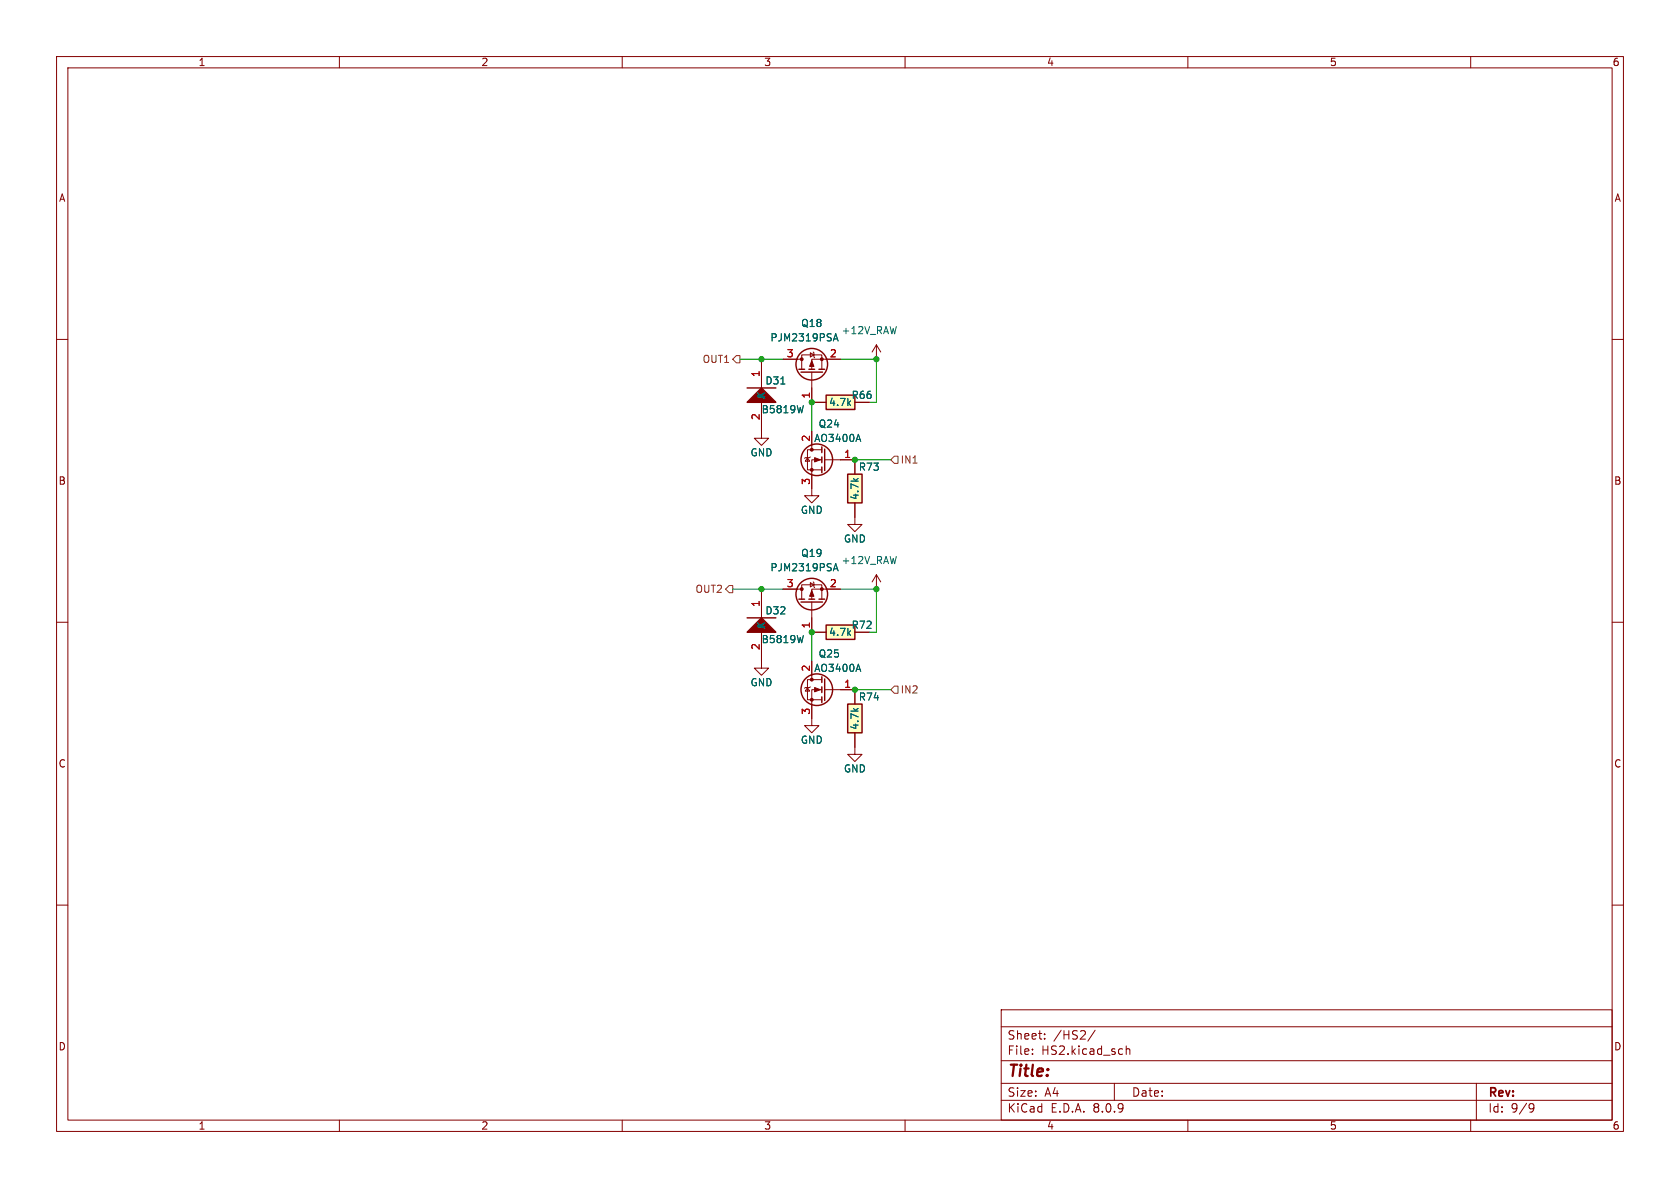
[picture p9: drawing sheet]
<svg xmlns="http://www.w3.org/2000/svg" width="297mm" height="210mm" viewBox="0 0 297 210" stroke-linecap="round" stroke-linejoin="round" font-family="sans-serif">
<g fill="none" stroke="#840000" stroke-width=".18">
<path d="M10 10h277v190h-277zM12 12h273v186h-273zM60 10v2M110 10v2M160 10v2M210 10v2M260 10v2M10 60h2M134.6 76.2v1.3h-1.3l1.3 1.2 1.3-1.2h-1.3M285 60h2M10 110h2M285 110h2"/>
<path d="M10 160h2M177 178.5h108v19.5h-108zM285 160h2M60 198v2M110 198v2M160 198v2M177 194.5h108M177 191.5h108M177 187.5h108M177 181.5h108M182.5 186.3v.1M182.5 185.5v.1"/>
<path d="M184.7 183.6v.1M184.7 182.8v.1M193.6 182.1l-1.3 2M197 191.5v3M199.1 184.9v1.5M199.1 185.5l.2-.1 .4 .1v.9M210 198v2M260 198v2M261 191.5v6.5M270.6 195.1l.5 .1a.99 .99 0 0 1-.4 1.4h-.2M271.2 195.7l-.3 .3h-.3"/>
</g>
<path d="M149.9 83.8h2.5v5.1h-2.5z" fill="#ffffc2"/>
<g fill="none" stroke="#840000" stroke-width=".25">
<path d="M145.3 79v1M145.8 79.4v3.8M145.3 80.8v1M145.3 82.6v1M149.9 83.8h2.5v5.1h-2.5z"/>
<circle cx="144.4" cy="81.3" r="2.79"/>
</g>
<path d="M143.5 76.2v3.3M145.3 79.5h-2.6v3.6h2.6M142.7 80.9l.4 .6h-.7zM143.3 80.8l-.2 .1h-.7l-.2 .1M145.3 81.3h-1.8v6.3h-1.3l1.3 1.3 1.3-1.3h-1.3M145.8 81.3h5.3v2.5M151.1 88.9v2.5" fill="none" stroke="#840000" stroke-width=".18"/>
<g fill="#840000" stroke="#840000" stroke-width=".18">
<path d="M144 80.9l1 .4-1 .4z"/>
<circle cx="143.5" cy="83.1" r=".25"/>
<circle cx="143.5" cy="79.5" r=".25"/>
</g>
<path d="M151.7 76.8l.5 1.2" fill="none" stroke="#006464" stroke-width=".18"/>
<path d="M146 69.9h5.1v2.5h-5.1z" fill="#ffffc2"/>
<g fill="none" stroke="#840000" stroke-width=".25">
<path d="M146 69.9h5.1v2.5h-5.1zM145.3 119.6v1.1M145.3 121.4v1M145.3 123.2v1M145.8 120v3.8"/>
<circle cx="144.4" cy="121.9" r="2.79"/>
</g>
<path d="M143.5 71.1h2.5M143.5 116.8v3.3M142.7 121.5l.4 .7h-.7zM143.3 121.4l-.2 .1h-.7l-.2 .2M145.3 121.9h-1.8v6.4h-1.3l1.3 1.2 1.3-1.2h-1.3M145.3 120.1h-2.6v3.6h2.6M145.8 121.9h5.3" fill="none" stroke="#840000" stroke-width=".18"/>
<g fill="#840000" stroke="#840000" stroke-width=".18">
<path d="M144 121.5l1 .4-1 .4z"/>
<circle cx="143.5" cy="123.7" r=".25"/>
<circle cx="143.5" cy="120.1" r=".25"/>
</g>
<path d="M151.7 117.4l.5 1.3" fill="none" stroke="#006464" stroke-width=".18"/>
<path d="M149.9 124.5h2.5v5h-2.5z" fill="#ffffc2"/>
<g fill="none" stroke="#840000" stroke-width=".25">
<path d="M132.1 68.6h5.1M141.2 65.3h1M141.6 65.8h3.8M143 65.3h1M144.8 65.3h1M132.1 109.2h5.1M149.9 124.5h2.5v5h-2.5z"/>
<circle cx="143.5" cy="64.4" r="2.79"/>
</g>
<g fill="none" stroke="#840000" stroke-width=".18">
<path d="M134.6 63.5v5.1M134.6 71.1v5.1M138.4 63.5h3.3M141.7 65.3v-2.6h3.6v2.6M143.3 62.4l.6 .3-.6 .4zM143.5 65.8v5.3M143.8 62.2l.1 .2v.7l.1 .1M148.6 63.5h-5.1v1.8M151.1 91.4v1.3h-1.2l1.2 1.3 1.3-1.3h-1.3M134.6 111.8v6.3h-1.3l1.3 1.3 1.3-1.3h-1.3M134.6 104.1v5.1M151.1 129.5v3.9h-1.2l1.2 1.2 1.3-1.2h-1.3"/>
<path d="M151.1 121.9v2.6"/>
</g>
<g fill="#840000" stroke="#840000" stroke-width=".25">
<path d="M132.1 111.8l2.5-2.6 2.6 2.6z"/>
<path d="M134.6 68.6l2.6 2.5h-5.1z"/>
</g>
<path d="M147.4 59.9h.6M138 67.9h.8M142 71.7l-.3 1.3M147.3 60.3l.4-1.3 .5 1.3M142 112.3l-.3 1.3" fill="none" stroke="#006464" stroke-width=".18"/>
<g fill="#840000" stroke="#840000" stroke-width=".18">
<path d="M143.5 63.8l.4 1h-.8z"/>
<circle cx="145.3" cy="63.5" r=".25"/>
<circle cx="141.7" cy="63.5" r=".25"/>
</g>
<path d="M146 110.5h5.1v2.5h-5.1z" fill="#ffffc2"/>
<g fill="none" stroke="#840000" stroke-width=".25">
<path d="M141.2 105.9h1M141.6 106.4h3.8M143 105.9h1M144.8 105.9h1M146 110.5h5.1v2.5h-5.1z"/>
<circle cx="143.5" cy="105" r="2.79"/>
</g>
<g fill="none" stroke="#840000" stroke-width=".18">
<path d="M134.6 63.5v5.1M134.6 71.1v5.1M138.4 63.5h2.6M143.5 68.6v2.5h2.5M143.5 76.2v2.5M146 63.5h2.6M154.9 61v2.5M154.9 61l.8 1.2M154.9 61l-.7 1.2M143.5 83.8v2.6M148.6 81.3h2.5v2.5M151.1 88.9v2.5"/>
<path d="M134.6 104.1v5.1M134.6 111.8v5M138.4 104.1h3.3M141.7 105.9v-2.5h3.6v2.5M143.3 103l.6 .4-.6 .4zM143.5 106.4v5.4h2.5M143.5 116.8v2.6M143.8 102.9l.1 .1v.8l.1 .1M148.6 104.1h-5.1v1.8M154.9 101.6l.8 1.3M154.9 101.6v2.5M154.9 101.6l-.7 1.3"/>
<path d="M143.5 124.5v2.5M148.6 121.9h2.5v2.6M151.1 129.5v2.6"/>
</g>
<g fill="#840000" stroke="#840000" stroke-width=".18">
<path d="M143.5 104.4l.4 1h-.8z"/>
<circle cx="145.3" cy="104.1" r=".25"/>
<circle cx="141.7" cy="104.1" r=".25"/>
</g>
<path d="M147.4 59.9h.6M138 67.9h.8M142 71.7l-.3 1.3M147.3 60.3l.4-1.3 .5 1.3M151.7 76.8l.5 1.2M142 112.3l-.3 1.3M147.3 100.9l.4-1.3 .5 1.3M147.4 100.5h.6M151.7 117.4l.5 1.3" fill="none" stroke="#006464" stroke-width=".18"/>
<path d="M130.2 62.9h.6v1.2h-.6l-.7-.6zM157.5 81.3l.6-.7h.6v1.3h-.6zM128.9 103.5h.6v1.3h-.6l-.6-.7zM158.1 121.3h.6v1.3h-.6l-.6-.7z" fill="none" stroke="#725600" stroke-width=".18"/>
<path d="M130.8 63.5h7.6M143.5 71.1v5.1M148.6 63.5h6.3v7.6h-1.2M151.1 81.3h6.4M129.5 104.1h8.9M143.5 111.8v5M148.6 104.1h6.3v7.7h-1.2M151.1 121.9h6.4" fill="none" stroke="#009600" stroke-width=".18"/>
<g fill="#009600" stroke="#009600" stroke-width=".18">
<circle cx="154.9" cy="63.5" r=".46"/>
<circle cx="151.1" cy="81.3" r=".46"/>
<circle cx="154.9" cy="104.1" r=".46"/>
<circle cx="134.6" cy="63.5" r=".46"/>
<circle cx="134.6" cy="104.1" r=".46"/>
<circle cx="143.5" cy="111.8" r=".46"/>
<circle cx="151.1" cy="121.9" r=".46"/>
<circle cx="143.5" cy="71.1" r=".46"/>
</g>
<text font-size="2.8" fill="#840000" x="178" y="190.9">Title:</text>
<g font-size="2.1" fill="#840000">
<text x="178" y="184">Sheet:</text>
<text x="186.2" y="184">/HS2/</text>
<text x="178" y="186.7">File:</text>
<text x="184.1" y="186.7">HS2.kicad_sch</text>
<text x="178" y="196.9">KiCad</text>
<text x="178" y="194.1">Size:</text>
<text x="184.7" y="194.1">A4</text>
<text x="185.7" y="196.9">E.D.A.</text>
<text x="193.3" y="196.9">8.0.9</text>
<text x="200" y="194.1">Date:</text>
<text x="263" y="194.3">Rev:</text>
<text x="263" y="196.9">Id:</text>
<text x="267.1" y="196.9">9/9</text>
</g>
<g font-size="1.8" fill="#840000">
<text x="35" y="11.9">1</text>
<text x="85" y="11.9">2</text>
<text x="135" y="11.9">3</text>
<text x="185" y="11.9">4</text>
<text x="235" y="11.9">5</text>
<text x="285" y="11.9">6</text>
<text x="10.3" y="35.9">A</text>
<text x="285.3" y="35.9">A</text>
<text x="150.5" y="70.7">R66</text>
<text x="10.3" y="85.9">B</text>
<text x="285.3" y="85.9">B</text>
<text x="150.5" y="111.4">R72</text>
<text x="10.3" y="135.9">C</text>
<text x="285.3" y="135.9">C</text>
<text x="10.3" y="185.9">D</text>
<text x="285.3" y="185.9">D</text>
<text x="35" y="199.9">1</text>
<text x="85" y="199.9">2</text>
<text x="135" y="199.9">3</text>
<text x="185" y="199.9">4</text>
<text x="235" y="199.9">5</text>
<text x="285" y="199.9">6</text>
</g>
<g font-size="1.8" fill="#006464">
<text x="141.5" y="58">Q18</text>
<text x="148.7" y="59.3">+12V_RAW</text>
<text x="136.1" y="60.6">PJM2319PSA</text>
<text x="135.2" y="68.2">D31</text>
<text x="135.5" y="70.6" transform="rotate(-90 135.5 70.6)">K</text>
<text x="146.5" y="72">4.7k</text>
<text x="134.5" y="73.3">B5819W</text>
<text x="144.6" y="75.8">Q24</text>
<text x="132.6" y="80.9">GND</text>
<text x="143.8" y="78.3">AO3400A</text>
<text x="151.7" y="83.4">R73</text>
<text x="152" y="88.5" transform="rotate(-90 152 88.5)">4.7k</text>
<text x="141.5" y="91">GND</text>
<text x="136.1" y="101.2">PJM2319PSA</text>
<text x="141.5" y="98.7">Q19</text>
<text x="148.7" y="99.9">+12V_RAW</text>
<text x="149.1" y="96.1">GND</text>
<text x="134.5" y="113.9">B5819W</text>
<text x="135.2" y="108.8">D32</text>
<text x="135.5" y="111.2" transform="rotate(-90 135.5 111.2)">K</text>
<text x="146.5" y="112.6">4.7k</text>
<text x="143.8" y="119">AO3400A</text>
<text x="144.6" y="116.4">Q25</text>
<text x="132.6" y="121.5">GND</text>
<text x="151.7" y="124.1">R74</text>
<text x="141.5" y="131.7">GND</text>
<text x="152" y="129.1" transform="rotate(-90 152 129.1)">4.7k</text>
<text x="149.1" y="136.8">GND</text>
</g>
<g font-size="1.8" fill="#725600">
<text x="124.1" y="64.4">OUT1</text>
<text x="159.1" y="82.1">IN1</text>
<text x="122.8" y="105">OUT2</text>
<text x="159.1" y="122.8">IN2</text>
</g>
<g font-size="1.8" fill="#a90000">
<text x="139" y="63.2">3</text>
<text x="146.6" y="63.2">2</text>
<text x="134.4" y="66.7" transform="rotate(-90 134.4 66.7)">1</text>
<text x="143.3" y="70.6" transform="rotate(-90 143.3 70.6)">1</text>
<text x="134.4" y="74.4" transform="rotate(-90 134.4 74.4)">2</text>
<text x="143.3" y="78.2" transform="rotate(-90 143.3 78.2)">2</text>
<text x="149.2" y="81">1</text>
<text x="143.3" y="85.8" transform="rotate(-90 143.3 85.8)">3</text>
<text x="134.4" y="107.4" transform="rotate(-90 134.4 107.4)">1</text>
<text x="139" y="103.9">3</text>
<text x="146.6" y="103.9">2</text>
<text x="143.3" y="111.2" transform="rotate(-90 143.3 111.2)">1</text>
<text x="134.4" y="115" transform="rotate(-90 134.4 115)">2</text>
<text x="143.3" y="118.8" transform="rotate(-90 143.3 118.8)">2</text>
<text x="149.2" y="121.7">1</text>
<text x="143.3" y="126.4" transform="rotate(-90 143.3 126.4)">3</text>
</g>
</svg>
